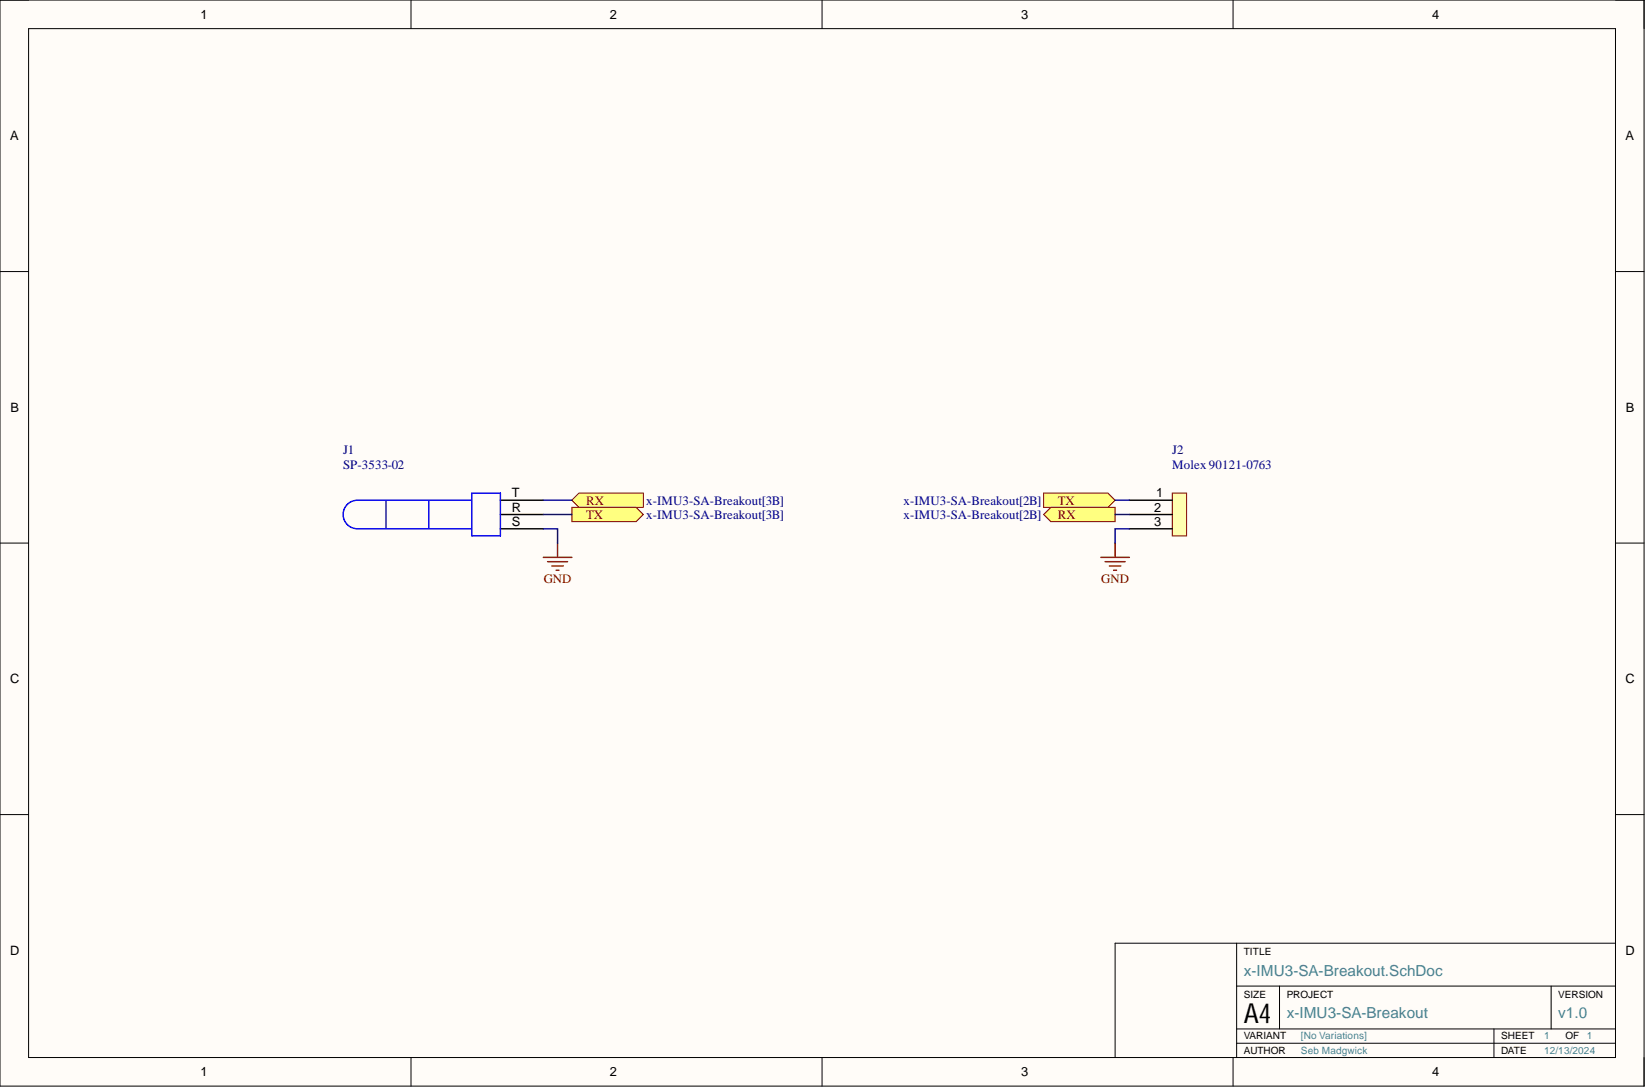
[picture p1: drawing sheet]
<svg xmlns="http://www.w3.org/2000/svg" width="292mm" height="193mm" viewBox="0 0 292 193" stroke-linecap="round" stroke-linejoin="round" font-family="sans-serif">
<g fill="#fffcf8">
<path d="M0 0h291.9v192.8h-291.9z" fill-rule="evenodd"/>
<path d="M5.1 5.1h281.8v182.6h-281.8z" fill-rule="evenodd"/>
</g>
<g fill="none" stroke="#000" stroke-width=".18">
<path d="M0 0h291.9v192.8h-291.9zM5.1 5.1h281.8v182.6h-281.8zM73 0v5.1M146 0v5.1M219 0v5.1M0 48.2h5.1M286.9 48.2h5M0 96.4h5.1M286.9 96.4h5M0 144.6h5.1M286.9 144.6h5M219.6 167.4v20.3"/>
<path d="M219.6 175.1h67.3M227.2 175.1v7.6M275.4 175.1v7.6M286.9 167.4h-88.9v20.3M73 187.7v5.1M146 187.7v5.1M219 187.7v5.1M219.6 182.7h67.3M219.6 185.2h67.3M265.3 182.7v5"/>
</g>
<path d="M88.9 88.8h7.6M88.9 91.3h7.6M88.9 93.9h7.6" fill="none" stroke="#000" stroke-width=".25"/>
<path d="M68.5 88.8v5.1M76.2 88.8v5.1M83.8 88.8h-20.3a2.54 2.54 0 0 0-2.6 2.5 2.54 2.54 0 0 0 2.6 2.6h20.3M83.8 87.5h5.1v7.6h-5.1z" fill="none" stroke="#00f" stroke-width=".25"/>
<path d="M96.5 98.9h5M97.2 99.7h3.6M99 96.4v2.5M98 100.5h2M98.8 101.2h.5" fill="none" stroke="#800000" stroke-width=".25"/>
<path d="M208.2 87.5h2.5v7.6h-2.5z" fill-rule="evenodd" fill="#ffffb0"/>
<path d="M208.2 87.5h2.5v7.6h-2.5z" fill="none" stroke="#800000" stroke-width=".18"/>
<path d="M200.5 88.8h7.7M200.5 91.3h7.7M200.5 93.9h7.7" fill="none" stroke="#000" stroke-width=".25"/>
<path d="M101.5 88.8l1.3-1.3h11.4v2.6h-11.4z" fill-rule="evenodd" fill="#ffff80"/>
<path d="M101.5 88.8l1.3-1.3h11.4v2.6h-11.4z" fill="none" stroke="#800000" stroke-width=".18"/>
<path d="M101.5 90.1h11.5l1.2 1.2-1.2 1.3h-11.5z" fill-rule="evenodd" fill="#ffff80"/>
<path d="M101.5 90.1h11.5l1.2 1.2-1.2 1.3h-11.5z" fill="none" stroke="#800000" stroke-width=".18"/>
<path d="M195.5 98.9h5M196.2 99.7h3.6M198 96.4v2.5M197 100.5h2M197.8 101.2h.5" fill="none" stroke="#800000" stroke-width=".25"/>
<path d="M185.3 87.5h11.4l1.3 1.3-1.3 1.3h-11.4z" fill-rule="evenodd" fill="#ffff80"/>
<path d="M185.3 87.5h11.4l1.3 1.3-1.3 1.3h-11.4z" fill="none" stroke="#800000" stroke-width=".18"/>
<path d="M185.3 91.3l1.3-1.2h11.4v2.5h-11.4z" fill-rule="evenodd" fill="#ffff80"/>
<path d="M185.3 91.3l1.3-1.2h11.4v2.5h-11.4z" fill="none" stroke="#800000" stroke-width=".18"/>
<path d="M96.5 93.9h2.5v2.5M96.5 88.8h5M96.5 91.3h5M198 88.8h2.5M198 91.3h2.5M200.5 93.9h-2.5v2.5" fill="none" stroke="#000080" stroke-width=".25"/>
<text font-size="4.9" x="220.9" y="181.6">A4</text>
<g font-size="2.7" fill="#45818e">
<text x="220.9" y="173.2">x-IMU3-SA-Breakout.SchDoc</text>
<text x="228.5" y="180.8">x-IMU3-SA-Breakout</text>
<text x="276.7" y="180.8">v1.0</text>
</g>
<g font-size="2.3">
<text x="35.6" y="3.3">1</text>
<text x="108.3" y="3.3">2</text>
<text x="181.3" y="3.3">3</text>
<text x="254.3" y="3.3">4</text>
<text x="1.8" y="24.9">A</text>
<text x="288.6" y="24.9">A</text>
<text x="1.9" y="73.1">B</text>
<text x="288.7" y="73.1">B</text>
<text x="90.9" y="88.3">T</text>
<text x="205.3" y="88.3">1</text>
<text x="90.9" y="90.8">R</text>
<text x="90.9" y="93.4">S</text>
<text x="204.9" y="90.8">2</text>
<text x="204.9" y="93.4">3</text>
<text x="1.8" y="121.3">C</text>
<text x="288.6" y="121.3">C</text>
<text x="1.8" y="169.5">D</text>
<text x="288.6" y="169.5">D</text>
<text x="35.6" y="191">1</text>
<text x="108.3" y="191">2</text>
<text x="181.3" y="191">3</text>
<text x="254.3" y="191">4</text>
</g>
<g font-size="2.3" fill="#000080">
<text x="60.9" y="80.7">J1</text>
<text x="60.9" y="83.2">SP-3533-02</text>
<text x="208.2" y="80.7">J2</text>
<text x="208.2" y="83.2">Molex 90121-0763</text>
<text x="114.7" y="89.6">x-IMU3-SA-Breakout[3B]</text>
<text x="160.4" y="89.6">x-IMU3-SA-Breakout[2B]</text>
<text x="114.7" y="92.1">x-IMU3-SA-Breakout[3B]</text>
<text x="160.4" y="92.1">x-IMU3-SA-Breakout[2B]</text>
</g>
<g font-size="2.3" fill="#800000">
<text x="104.1" y="89.6">RX</text>
<text x="187.9" y="89.6">TX</text>
<text x="104.1" y="92.1">TX</text>
<text x="187.9" y="92.1">RX</text>
<text x="96.6" y="103.5">GND</text>
<text x="195.6" y="103.5">GND</text>
</g>
<g font-size="1.8">
<text x="220.9" y="169.6">TITLE</text>
<text x="220.9" y="177.2">SIZE</text>
<text x="228.5" y="177.2">PROJECT</text>
<text x="276.7" y="177.2">VERSION</text>
<text x="220.9" y="184.5">VARIANT</text>
<text x="266.6" y="184.5">SHEET</text>
<text x="278" y="184.5">OF</text>
<text x="220.9" y="187.1">AUTHOR</text>
<text x="266.6" y="187.1">DATE</text>
</g>
<g font-size="1.8" fill="#45818e">
<text x="231" y="184.5">[No Variations]</text>
<text x="274.2" y="184.5">1</text>
<text x="281.8" y="184.5">1</text>
<text x="231" y="187.1">Seb Madgwick</text>
<text x="274.2" y="187.1">12/13/2024</text>
</g>
</svg>
